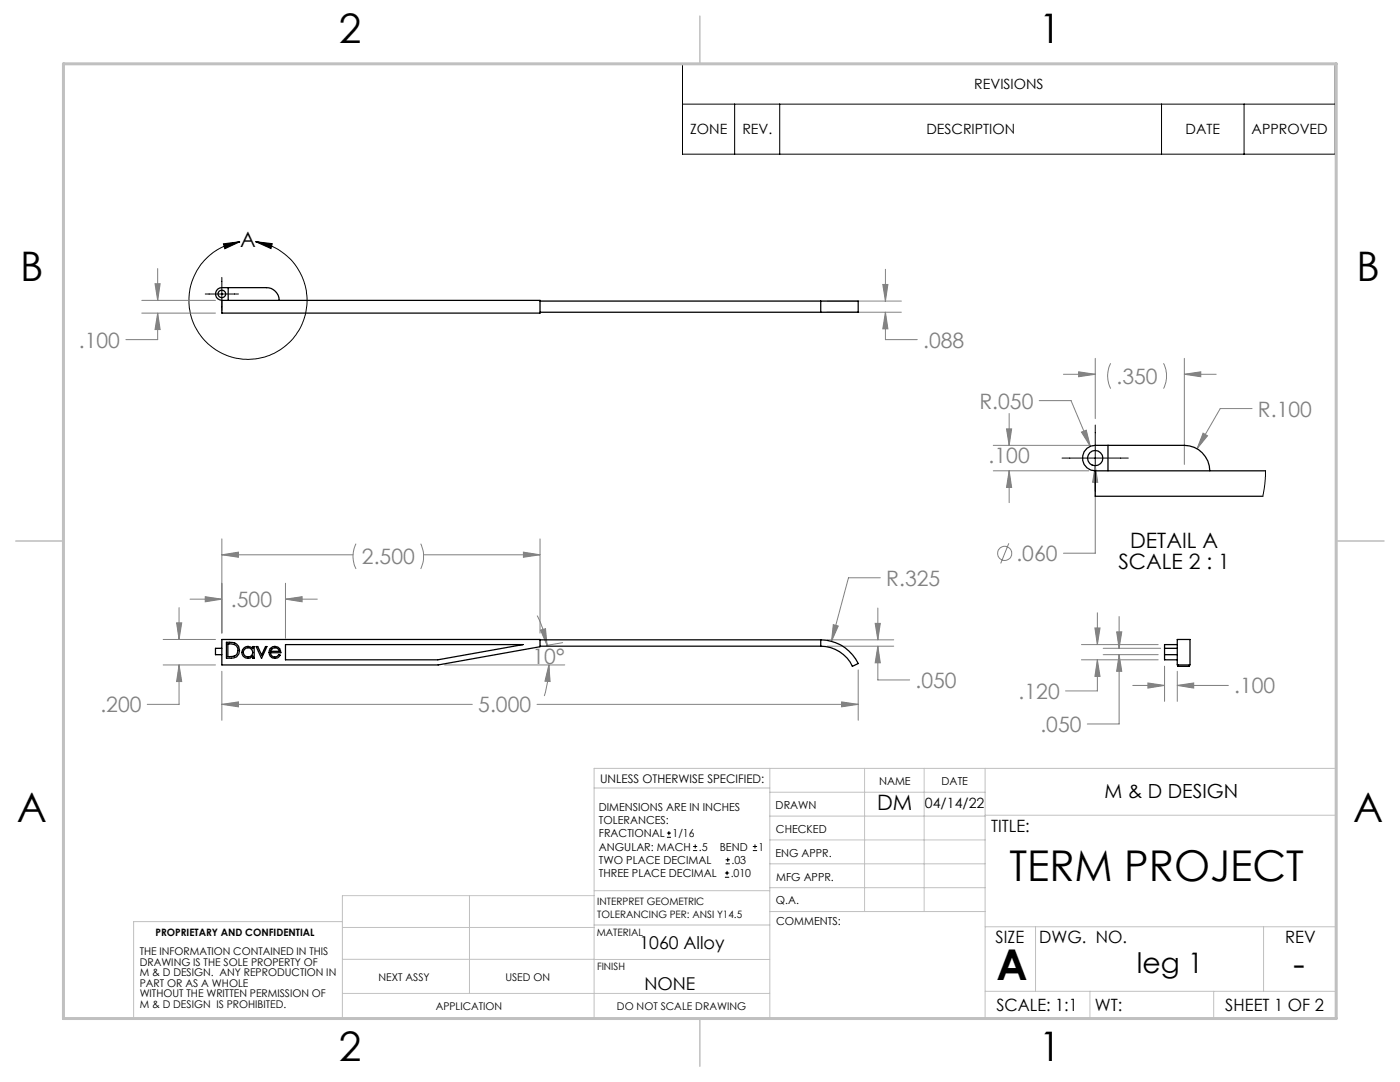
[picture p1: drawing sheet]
<svg xmlns="http://www.w3.org/2000/svg" width="279mm" height="216mm" viewBox="0 0 279 216" stroke-linecap="round" stroke-linejoin="round" font-family="sans-serif">
<g fill="none" stroke="#808080" stroke-width=".2">
<path d="M28.3 59.9h14.7M30.9 56.6h1.1l-.5 3.3zM31.5 53.6v6.3M176.2 56.8h1l-.5 3.3zM176.7 53.7v6.4M28.3 62.5h14.7M31.5 62.5l.5 3.3h-1.1zM31.5 62.5v5.3h-6.4M165.1 60.1h14.8M165.1 62.3h14.8M176.7 62.3l.5 3.3h-1zM176.7 62.3v5.5h6.4"/>
<path d="M207.4 79.9h6.3l3.9 9.2M212.2 74.7h6.4M215.3 74.2l3.3 .5-3.3 .5zM218.6 71.5v12M221.7 72.5a5.6 5.6 0 0 0 0 5M232.2 72.5a5.6 5.6 0 0 1 0 5M236.4 74.7l3.2-.5v1zM236.4 71.5v21.2M236.4 74.7h6.3M198.2 88.9h19.1M198.2 93.9h19.1M200.9 85.6h1l-.5 3.3z"/>
<path d="M201.4 93.9l.5 3.4h-1zM201.4 82.5v6.4M201.4 93.9v6.4M215.8 86.2l1-.4 .8 3.3zM218.6 92.9l.5 3.3h-1zM218.6 92.9v17.5h-6.4M240.1 86.4l.9 .6-2.1 2.5zM249.9 81.5h-6.4l-4.6 8M37.9 119.6h6.4M41 119.1l3.3 .5-3.3 .5zM44.3 110.7l3.3-.5v1zM44.3 107.5v18.8"/>
<path d="M44.3 110.7h26.1M57 119.6l3.3-.5v1zM57 116.4v11M57 119.6h6.3M71 108.5a5.6 5.6 0 0 0 0 5M84 108.5a5.9 5.9 0 0 1 0 5M84.5 110.7h23.3M104.5 110.2l3.3 .5-3.3 .5zM107.8 107.5v18.8M175.7 115.3h-6.4l-3.4 12.7M201.3 108.4l-1.6 4M32.6 127.6h10.4"/>
<path d="M32.6 132.7h10.4M35.2 124.3h1.1l-.6 3.3zM35.7 132.7l.6 3.3h-1.1zM35.7 132.7v7.8h-6.3M35.7 121.2v6.4M44.3 133.9v9.8M88.7 132.7h24M107.2 122.8a21.5 21.5 0 0 1 2 6M107.9 125.7l1-.3 .3 3.4zM109.5 132.7l.3 3.3-1-.1zM109.5 132.7a21 21 0 0 1-.9 6.2M112.3 128.2l-3.3 .6"/>
<path d="M165.1 127.7h13.3M165.1 128.9h13.3M166.3 124.6l1 .3-1.4 3.1zM171.3 133.7v10M174.7 124.4h1l-.5 3.3zM175.2 128.9l.5 3.4h-1zM175.2 128.9v6.8h6.3M175.2 121.3v6.4M215.8 128.6h15.3M215.8 131.7h15.3M218.5 125.3h1l-.5 3.3zM219 131.7l.5 3.3h-1z"/>
<path d="M219 131.7v6.2h-6.3M219 122.3v6.3M220.2 129.4h11.4M220.2 130.6h10.9M222.8 126.1h1.1l-.6 3.3zM223.3 130.6l.6 3.3h-1.1zM223.3 130.6v13.9h-6.3M223.3 123v6.4M226.1 136.8h6.3M229.1 136.3l3.3 .5-3.3 .5zM232.4 132.9v7M234.9 136.8l3.3-.5v1z"/>
<path d="M234.9 133.9v6M234.9 136.8h10.2M44.3 140.5l3.3-.4v.9zM44.3 140.5h50M107.2 140.5h64.1M168 140.1l3.3 .4-3.3 .5z"/>
<circle cx="200.5" cy="110.4" r="1.41"/>
</g>
<g fill="none" stroke="#000" stroke-width=".2">
<path d="M136.2 12.7h130.3v18.1h-130.3zM136.2 20.8h130.3M146.6 20.8v10M155.6 20.8v10M231.8 20.8v10M248.3 20.8v10M41 58.7h6.6M44.3 55.4v6.5M44.6 48.6l3.3-.4-3 1.4zM47.9 48.2a11.8 11.8 0 0 0-8.4 18.1 11.8 11.8 0 0 0 19.9 0 11.8 11.8 0 0 0-8.4-18.1M51 48.2l3.3 .4-.2 1zM211.9 91.4h13.3"/>
<path d="M218.6 84.8v13.2M133.1 167.1h.8M133.1 166.2h.8M133.5 165.8v.9M138.3 169.7h.8M138.3 168.9h.8M138.7 168.5v.8M144.7 175h.8M144.7 174.2h.8M144.8 172.4h.9M144.8 171.6h.9M145.1 173.8v.8"/>
<path d="M145.2 171.1v.9M150.2 169.7h.9M150.2 168.9h.9M150.7 168.5v.8"/>
</g>
<g fill="none" stroke="#c0c0c0" stroke-width=".2">
<path d="M118.6 157.2h35M153.6 153.3v49.9M153.6 158.1h43M172.5 153.3v28.6M184.4 153.3v28.6M196.6 153.3v49.9M93.7 178.7v19.5M118.6 178.7h-50.3v24.5M118.6 177.7h35M153.6 162.8h43M153.6 177.1h43M153.6 167.6h43"/>
<path d="M153.6 172.4h43M196.6 162.7h70.1M68.3 183.9h-41.6v19.3h240v-49.9h-148.1v49.9M68.3 198.2h85.3M68.3 191.4l85.3 .1M68.3 185.1h50.3M118.6 184.6h35M153.6 181.9h43M196.6 184.9h70.1M196.6 197.8h70.1M206.7 184.9v12.9M217.5 197.8v5.4"/>
<path d="M242.2 197.8v5.4M252.2 184.9v12.9"/>
</g>
<path d="M139.7 3.2v9.5M3.1 107.9h9.6M266.7 107.9h9.5M139.7 203.2v9.6" fill="none" stroke="#c0c0c0" stroke-width=".3"/>
<path d="M12.7 12.7h254v190.5h-254z" fill="none" stroke="#c0c0c0" stroke-width=".6"/>
<path d="M44.6 48.6l3.3-.4-3 1.4zM51 48.2l3.3 .4-.2 1z" fill="#000"/>
<path d="M44.3 140.5l3.3-.4v.9zM168 140.1l3.3 .4-3.3 .5zM35.2 124.3h1.1l-.6 3.3zM35.7 132.7l.6 3.3h-1.1zM174.7 124.4h1l-.5 3.3zM175.2 128.9l.5 3.4h-1zM109.5 132.7l.3 3.3-1-.1zM107.9 125.7l1-.3 .3 3.4zM166.3 124.6l-.4 3.4 1.4-3.1zM41 119.1l3.3 .5-3.3 .5zM57 119.6l3.3-.5v1zM44.3 110.7l3.3-.5v1zM104.5 110.2l3.3 .5-3.3 .5zM176.2 56.8h1l-.5 3.3zM176.7 62.3l.5 3.3h-1zM30.9 56.6h1.1l-.5 3.3zM31.5 62.5l.5 3.3h-1.1zM200.9 85.6h1l-.5 3.3zM201.4 93.9l.5 3.4h-1zM240.1 86.4l-1.2 3.1 2.1-2.5zM218.6 92.9l-.5 3.3h1zM215.8 86.2l1.8 2.9-.8-3.3zM215.3 74.2l3.3 .5-3.3 .5zM236.4 74.7l3.2-.5v1zM218.5 125.3h1l-.5 3.3zM219 131.7l.5 3.3h-1zM222.8 126.1h1.1l-.6 3.3zM223.3 130.6l.6 3.3h-1.1zM234.9 136.8l3.3-.5v1zM229.1 136.3l3.3 .5-3.3 .5z" fill="#808080"/>
<g fill="none" stroke="#000" stroke-width=".25">
<path d="M44.3 59.9a1.27 1.27 0 0 1-1.3-1.2 1.27 1.27 0 0 1 1.3-1.3h8.9a2.53 2.53 0 0 1 2.5 2.5M44.3 59.9h63.5v2.6h-63.5zM45.5 57.4v2.5M107.8 60.1h56M107.8 62.3h56M163.8 60.1h7.5v2.2h-7.5M163.8 60.1v2.2M218.6 93.9a2.54 2.54 0 0 1-2.6-2.5 2.54 2.54 0 0 1 2.6-2.5h17.8a5.1 5.1 0 0 1 5 5M218.6 93.9v5.1h33.4M218.6 93.9h34M221.1 88.9v5M44.3 129.4h-1.3v1.2h1.3"/>
<path d="M44.3 127.6h63.5v1.4l-20.3 3.7h-43.2zM45.2 128.2a2.53 2.53 0 0 1 2.4 .8 1.58 1.58 0 0 1-1.4 2.3h-1zM45.5 128.5h.2a1.33 1.33 0 0 1 1.7 .7 1.33 1.33 0 0 1-.7 1.7l-1.2 .1zM48.7 129.3a1.21 1.21 0 0 1 1.7 .1v-.4h.3v2.3h-.3v-.4a1.21 1.21 0 0 1-1.8 .2 1.21 1.21 0 0 1 .1-1.8zM51.1 129h.3l.8 1.7 .8-1.7h.3l-1.1 2.3zM52.2 131.3h.1M53.9 129.4a1.19 1.19 0 0 1 1.4-.4 1.19 1.19 0 0 1 .8 1.2h-2.1a.89 .89 0 0 0 .7 .9 .89 .89 0 0 0 1-.5l.2 .1a1.2 1.2 0 0 1-1.7 .5 1.2 1.2 0 0 1-.3-1.8zM54.3 129.5a.92 .92 0 0 1 1.5 .5h-1.8zM57 128.6h47.4l-17 3.1h-30.4zM107.8 128.9h56M107.8 127.7h56M163.8 127.7a8.3 8.3 0 0 1 7.5 4.7l-1.2 .6a7 7 0 0 0-6.3-4.1"/>
<path d="M163.8 127.7v1.2M232.4 129.4h2.5M232.4 130.6h2.5M234.9 127.6h2.6v5.1h-2.6zM234.9 128.6h-2.5v3.1h2.5M235.1 132.7v.3h2.2v-.3"/>
<circle cx="44.3" cy="58.6" r=".76"/>
<circle cx="218.6" cy="91.4" r="1.53"/>
<circle cx="49.5" cy="130.2" r=".94"/>
</g>
<path d="M252.6 93.9l-.2 2.5-.4 2.6" fill="none" stroke="#000" stroke-width=".2"/>
<g font-size="8.5">
<text x="201.5" y="175.8">TERM PROJECT</text>
<text x="198.9" y="195.5">A</text>
</g>
<g font-size="8.1">
<text x="67.6" y="8.5">2</text>
<text x="207.3" y="8.5">1</text>
<text x="4" y="56.2">B</text>
<text x="270.7" y="56.2">B</text>
<text x="3.3" y="164.1">A</text>
<text x="270" y="164.1">A</text>
<text x="67.6" y="211.7">2</text>
<text x="207.3" y="211.7">1</text>
</g>
<text font-size="7.1" x="258.1" y="194.7">-</text>
<text font-size="5.6" x="226.9" y="194.1">leg 1</text>
<g font-size="4.2">
<text x="47.9" y="49.3">A</text>
<text x="223.2" y="113.4">SCALE 2 : 1</text>
<text x="225.5" y="109.3">DETAIL A</text>
<text x="175" y="161.6">DM</text>
</g>
<g font-size="4.2" fill="#808080">
<text x="15.7" y="69.4">.100</text>
<text x="184.2" y="69.4">.088</text>
<text x="222.8" y="76.6">.350</text>
<text x="195.5" y="81.5">R.050</text>
<text x="251.1" y="83.1">R.100</text>
<text x="197.3" y="92.4">.100</text>
<text x="72.2" y="112.6">2.500</text>
<text x="202.9" y="112">.060</text>
<text x="176.9" y="116.9">R.325</text>
<text x="46.1" y="121.1">.500</text>
<text x="106.3" y="132.5">10°</text>
<text x="182.7" y="137.3">.050</text>
<text x="20" y="142.1">.200</text>
<text x="95.5" y="142.1">5.000</text>
<text x="203.3" y="139.5">.120</text>
<text x="246.3" y="138.4">.100</text>
<text x="207.6" y="146">.050</text>
</g>
<text font-size="3.9" x="220.4" y="159.2">M &amp; D DESIGN</text>
<g font-size="3.5">
<text x="127.6" y="189.3">1060 Alloy</text>
<text x="128.6" y="197.5">NONE</text>
</g>
<g font-size="3.4">
<text x="197.8" y="166">TITLE:</text>
<text x="198.7" y="188.1">SIZE</text>
<text x="207.4" y="188.1">DWG. NO.</text>
<text x="256.5" y="188.2">REV</text>
<text x="198.8" y="201.7">SCALE: 1:1</text>
<text x="218.5" y="201.7">WT:</text>
<text x="244.5" y="201.7">SHEET 1 OF 2</text>
</g>
<g font-size="2.8">
<text x="194.4" y="17.8">REVISIONS</text>
<text x="137.7" y="26.8">ZONE</text>
<text x="148.1" y="26.8">REV.</text>
<text x="184.9" y="26.8">DESCRIPTION</text>
<text x="236.6" y="26.8">DATE</text>
<text x="249.8" y="26.8">APPROVED</text>
<text x="184.6" y="161.3">04/14/22</text>
</g>
<text font-size="2.4" x="119.8" y="156.2">UNLESS OTHERWISE SPECIFIED:</text>
<g font-size="2.2">
<text x="119.5" y="161.8">DIMENSIONS ARE IN INCHES</text>
<text x="154.8" y="161.4">DRAWN</text>
<text x="175.4" y="156.6">NAME</text>
<text x="187.9" y="156.7">DATE</text>
<text x="119.5" y="164.4">TOLERANCES:</text>
<text x="119.5" y="167.1">FRACTIONAL</text>
<text x="134.2" y="167.1">1/16</text>
<text x="154.9" y="166.3">CHECKED</text>
<text x="119.5" y="172.4">TWO PLACE DECIMAL</text>
<text x="119.5" y="169.7">ANGULAR: MACH</text>
<text x="139.5" y="169.7">.5</text>
<text x="143.6" y="169.7">BEND</text>
<text x="146" y="172.4">.03</text>
<text x="151.4" y="169.7">1</text>
<text x="154.8" y="170.9">ENG APPR.</text>
<text x="119.5" y="175">THREE PLACE DECIMAL</text>
<text x="145.8" y="175">.010</text>
<text x="154.9" y="175.7">MFG APPR.</text>
<text x="154.9" y="180.4">Q.A.</text>
<text x="154.9" y="184.6">COMMENTS:</text>
</g>
<g font-size="2.1">
<text x="27.9" y="190.5">THE INFORMATION CONTAINED IN THIS</text>
<text x="27.9" y="192.7">DRAWING IS THE SOLE PROPERTY OF</text>
<text x="27.9" y="194.8">M &amp; D DESIGN. ANY REPRODUCTION IN</text>
<text x="27.9" y="196.9">PART OR AS A WHOLE</text>
<text x="75.5" y="195.7">NEXT ASSY</text>
<text x="100.9" y="195.7">USED ON</text>
<text x="27.9" y="199">WITHOUT THE WRITTEN PERMISSION OF</text>
<text x="27.9" y="201.1">M &amp; D DESIGN IS PROHIBITED.</text>
<text x="86.9" y="201.5">APPLICATION</text>
<text x="123.1" y="201.6">DO NOT SCALE DRAWING</text>
</g>
<g font-size="2">
<text x="119.2" y="180.6">INTERPRET GEOMETRIC</text>
<text x="119.2" y="183.1">TOLERANCING PER: ANSI Y14.5</text>
<text x="31" y="186.7">PROPRIETARY AND CONFIDENTIAL</text>
<text x="119.1" y="186.7">MATERIAL</text>
<text x="119.1" y="193.5">FINISH</text>
</g>
</svg>
